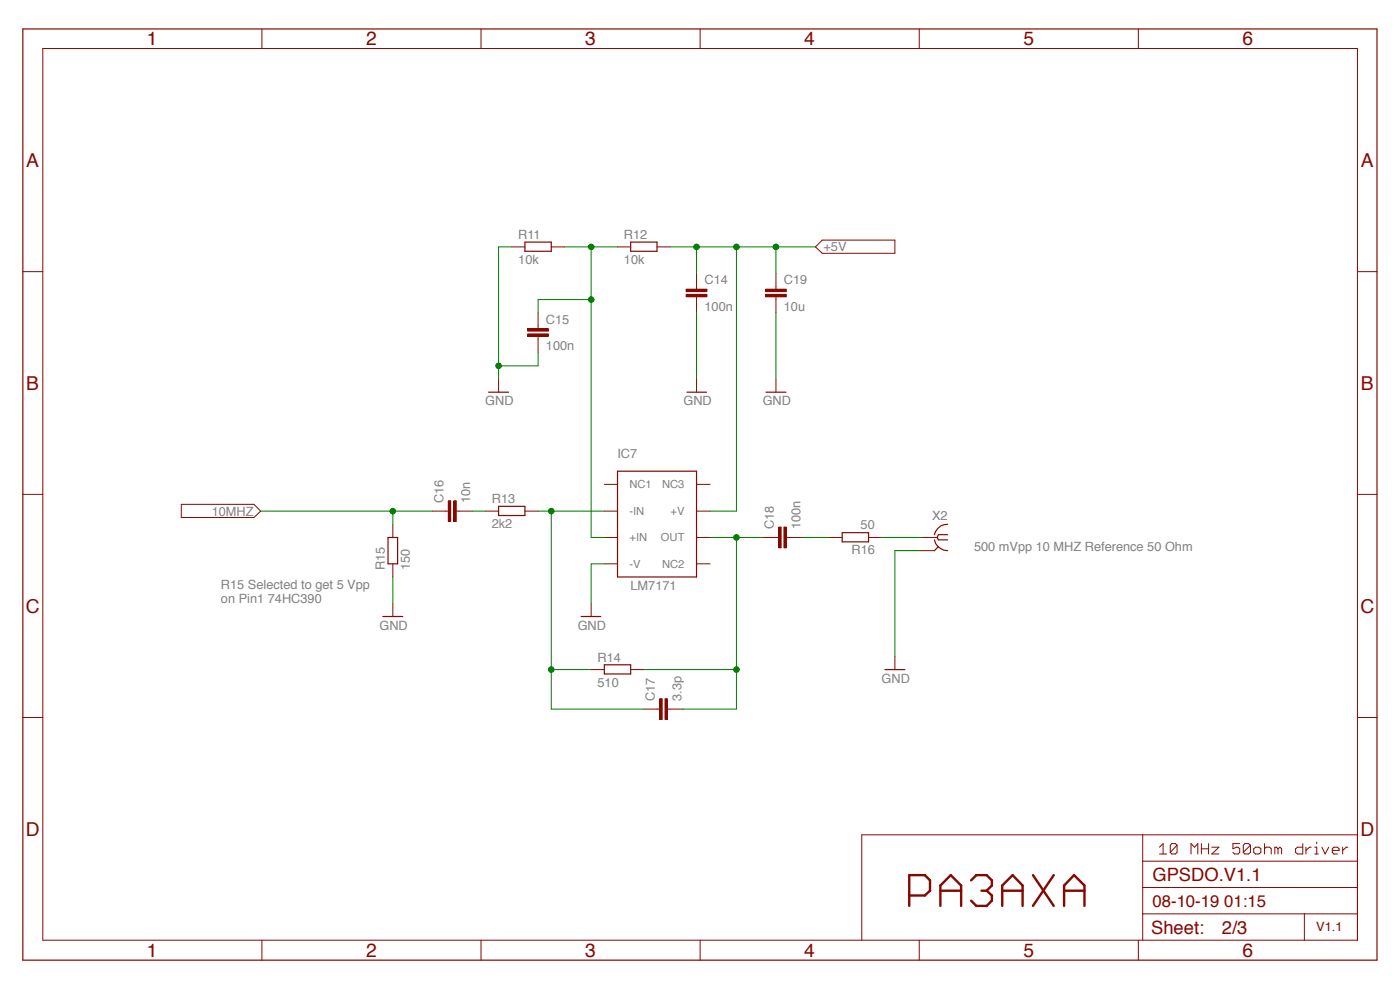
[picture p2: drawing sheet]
<svg xmlns="http://www.w3.org/2000/svg" width="297mm" height="210mm" viewBox="0 0 297 210" stroke-linecap="round" stroke-linejoin="round" font-family="sans-serif">
<g fill="none" stroke="#850900" stroke-width=".21">
<path d="M108.6 52.4h2.8M116.9 52.4h2.8M131 52.4h2.8M139.4 52.4h2.8M147.8 60.8v.5M147.8 63v.5M103 108.4h2.8M111.4 108.4h2.8M128.2 102.7h2.8M128.2 108.4h2.8M128.2 114h2.8M128.2 119.6h2.8"/>
<path d="M147.8 102.7h2.8M147.8 108.4h2.8M147.8 114h2.8M147.8 119.6h2.8M125.4 142h2.8M133.8 142h2.8M246 179.7l.7-.8v2.2M249.7 179.3v1.5l-.3 .3h-.8l-.3-.3M249.7 179.3l-.3-.4h-.8l-.3 .4v1.5M249.7 179.3l-1.4 1.5M254.9 178.9v2.2M256.4 178.9v2.2"/>
<path d="M257.1 179.7h1.5l-1.5 1.4h1.5M263 178.9h-1.4v1.1l.7-.3h.4l.3 .3v.8l-.3 .3h-.8l-.3-.3M265.3 179.3v1.5l-.4 .3h-.8l-.3-.3M265.3 179.3l-.4-.4h-.8l-.3 .4v1.5M265.3 179.3l-1.5 1.5M268.2 178.9v2.2M276.4 178.9v2.2h-1.1l-.5-.3v-.8l.5-.3h1.1M277.1 179.7v1.4M278.2 179.7h-.4l-.7 .7M278.9 179.7h.4v1.4M279.3 178.6v.3M280.4 179.7l.7 1.4 .8-1.4"/>
<path d="M284.8 179.7v1.4M285.9 179.7h-.3l-.8 .7M246 181.1h1.5M252.7 181.1v-2.2l.7 .8 .7-.8v2.2M254.9 180h1.5M266 180l.4-.3h.7l.4 .3v.8l-.4 .3h-.7l-.4-.3zM268.2 180l.4-.3h.7l.4 .3v1.1M271.1 180l-.3-.3h-.4v1.4M271.1 180v1.1M271.1 180l.4-.3 .4 .3v1.1M278.9 181.1h.8M282.6 180.4h1.5v-.4l-.4-.3h-.7l-.4 .3v.8l.4 .3h.7"/>
</g>
<path d="M192.9 190h3.3l1.1-1.1v-2.2l-1.1-1.1h-3.3v6.6M199.5 192.2v-4.4l2.2-2.2 2.2 2.2v4.4M199.5 188.9h4.4M206 186.7l1.1-1.1h2.2l1.1 1.1v1.1l-1.1 1.1M208.2 188.9h1.1M209.3 188.9l1.1 1.1v1.1l-1.1 1.1h-2.2l-1.1-1.1M212.6 188.9h4.3M212.6 192.2v-4.4l2.2-2.2 2.1 2.2v4.4M219.1 185.6l4.4 6.6M223.5 185.6l-4.4 6.6M225.7 188.9h4.4M225.7 192.2v-4.4l2.2-2.2 2.2 2.2v4.4" fill="none" stroke="#850900" stroke-width=".51"/>
<path d="M111.4 51.4h5.5v1.9h-5.5zM133.8 51.4h5.6v1.9h-5.6zM131 100h16.8v22.4h-16.8zM105.8 107.4h5.6v2h-5.6zM128.2 141h5.6v2h-5.6z" fill="none" stroke="#850900" stroke-width=".25"/>
<path d="M145.5 62.4h4.4v.5h-4.4z" fill="#850900"/>
<path d="M145.6 62.4h4.4v.6h-4.4z" fill="none" stroke="#850900" stroke-width=".21"/>
<path d="M145.5 61.3h4.4v.5h-4.4z" fill="#850900"/>
<path d="M147.8 58v2.8M114.2 69.1v.6M114.2 71.4v.5M145.6 61.3h4.4v.6h-4.4zM147.8 63.5v2.8" fill="none" stroke="#850900" stroke-width=".21"/>
<path d="M111.9 70.8h4.4v.5h-4.4z" fill="#850900"/>
<path d="M112 70.8h4.4v.5h-4.4z" fill="none" stroke="#850900" stroke-width=".21"/>
<path d="M111.9 69.7h4.4v.5h-4.4z" fill="#850900"/>
<path d="M112 69.7h4.4v.5h-4.4zM114.2 66.3v2.8M114.2 71.9v2.8M94.5 108.4h.6M96.8 108.4h.6" fill="none" stroke="#850900" stroke-width=".21"/>
<path d="M96.3 106.2h.5v4.4h-.5z" fill="#850900"/>
<path d="M96.3 106.2h.5v4.4h-.5z" fill="none" stroke="#850900" stroke-width=".21"/>
<path d="M95.1 106.2h.5v4.4h-.5z" fill="#850900"/>
<path d="M91.7 108.4h2.8M95.1 106.2h.5v4.4h-.5zM97.4 108.4h2.8M139.4 150.4h.6M141.7 150.4h.5" fill="none" stroke="#850900" stroke-width=".21"/>
<path d="M141.1 148.2h.5v4.4h-.5z" fill="#850900"/>
<path d="M141.1 148.2h.5v4.4h-.5z" fill="none" stroke="#850900" stroke-width=".21"/>
<path d="M140 148.2h.5v4.4h-.5z" fill="#850900"/>
<path d="M164.6 114h.6M166.9 114h.5M136.6 150.4h2.8M140 148.2h.5v4.4h-.5zM142.2 150.4h2.8" fill="none" stroke="#850900" stroke-width=".21"/>
<path d="M166.3 111.8h.5v4.4h-.5z" fill="#850900"/>
<path d="M166.3 111.8h.5v4.4h-.5z" fill="none" stroke="#850900" stroke-width=".21"/>
<path d="M165.2 111.8h.5v4.4h-.5z" fill="#850900"/>
<g fill="none" stroke="#850900" stroke-width=".21">
<path d="M9.1 10.3h278.9v189.1h-278.9zM55.6 6.1v4.2M102 6.1v4.2M148.5 6.1v4.2M195 6.1v4.2M241.5 6.1v4.2M4.8 57.6h4.3M288 57.6h4.1M164.6 60.8v.5M164.6 63v.5M105.8 80.4v2.8M147.8 80.4v2.8"/>
<path d="M4.8 104.9h4.3M83.3 111.2v2.8M83.3 119.6v2.8M161.8 114h2.8M165.2 111.8h.5v4.4h-.5zM167.4 114h2.8M175.9 114h2.8M184.3 114h2.7M195.4 114h3.4M195.4 116.8h2.8M288 104.9h4.1M83.3 128v2.8"/>
<path d="M125.4 128v2.8M189.8 139.2v2.8M4.8 152.2h4.3M288 152.2h4.1M242.4 177.1v22.3M288 177.1h-105.2v22.3M55.6 199.4v4.3M102 199.4v4.3M148.5 199.4v4.3M195 199.4v4.3M241.5 199.4v4.3M242.4 193.8h45.6"/>
<path d="M242.4 188.3h45.6M242.4 182.7h45.6M276.7 193.8v5.6"/>
</g>
<path d="M4.8 6.1h287.3v197.6h-287.3zM103.7 83.2h4.2M145.7 83.2h4.2M82.3 114h2v5.6h-2zM178.7 113h5.6v1.9h-5.6zM198.2 114.5a2.84 2.84 0 0 0 2.8 2.3M199.1 116l-.9 .8M201 111.2a2.73 2.73 0 0 0-2.8 2.2M201 113.4h-1.9l-.3 .6 .3 .5h1.9M81.2 130.8h4.2M123.3 130.8h4.1M187.7 142h4.3" fill="none" stroke="#850900" stroke-width=".25"/>
<path d="M162.4 62.4h4.4v.5h-4.4z" fill="#850900"/>
<path d="M162.4 62.4h4.4v.6h-4.4z" fill="none" stroke="#850900" stroke-width=".21"/>
<path d="M162.4 61.3h4.4v.5h-4.4z" fill="#850900"/>
<path d="M164.6 58v2.8M174.4 50.9h15.4v2.8h-15.4l-1.4-1.3zM162.4 61.3h4.4v.6h-4.4zM164.6 63.5v2.8M164.6 80.4v2.8M38.5 107h15.4l1.4 1.4-1.4 1.4h-15.4z" fill="none" stroke="#850900" stroke-width=".21"/>
<path d="M162.5 83.2h4.2" fill="none" stroke="#850900" stroke-width=".25"/>
<path d="M119.7 52.4h11.3M125.4 52.4v61.6h2.8M125.4 63.5h-11.2v2.8" fill="none" stroke="#007d00" stroke-width=".21"/>
<circle cx="125.4" cy="63.5" r=".59" fill="#007d00"/>
<circle cx="125.4" cy="63.5" r=".59" fill="none" stroke="#007d00" stroke-width=".21"/>
<circle cx="125.4" cy="52.4" r=".59" fill="#007d00"/>
<g fill="none" stroke="#007d00" stroke-width=".21">
<path d="M91.7 108.4h-8.4v2.8M100.2 108.4h2.8"/>
<circle cx="125.4" cy="52.4" r=".59"/>
</g>
<circle cx="83.3" cy="108.4" r=".59" fill="#007d00"/>
<g fill="none" stroke="#007d00" stroke-width=".21">
<path d="M55.3 108.4h28M150.6 114h11.2M156.2 114v36.4h-11.2M136.6 142h19.6"/>
<circle cx="83.3" cy="108.4" r=".59"/>
</g>
<circle cx="156.2" cy="142" r=".59" fill="#007d00"/>
<circle cx="156.2" cy="142" r=".59" fill="none" stroke="#007d00" stroke-width=".21"/>
<circle cx="156.2" cy="114" r=".59" fill="#007d00"/>
<g fill="none" stroke="#007d00" stroke-width=".21">
<path d="M142.2 52.4h30.8M147.8 52.4v5.6"/>
<circle cx="156.2" cy="114" r=".59"/>
</g>
<circle cx="147.7" cy="52.4" r=".59" fill="#007d00"/>
<g fill="none" stroke="#007d00" stroke-width=".21">
<path d="M156.2 52.4v56h-5.6"/>
<circle cx="147.8" cy="52.4" r=".59"/>
</g>
<circle cx="156.2" cy="52.4" r=".59" fill="#007d00"/>
<g fill="none" stroke="#007d00" stroke-width=".21">
<path d="M164.6 52.4v5.6"/>
<circle cx="156.2" cy="52.4" r=".59"/>
</g>
<circle cx="164.6" cy="52.4" r=".59" fill="#007d00"/>
<g fill="none" stroke="#007d00" stroke-width=".21">
<path d="M108.6 52.4h-2.8v28M114.2 74.7v2.9h-8.4M147.8 66.3v14.1M128.2 119.6h-2.8v8.4M83.3 122.4v5.6"/>
<circle cx="164.6" cy="52.4" r=".59"/>
</g>
<circle cx="105.7" cy="77.6" r=".59" fill="#007d00"/>
<g fill="none" stroke="#007d00" stroke-width=".21">
<path d="M164.6 66.3v14.1M114.2 108.4h14M116.9 108.4v42h19.7M170.2 114h5.7M187 114h8.4M195.4 116.8h-5.6v22.4M116.9 142h8.5"/>
<circle cx="105.8" cy="77.6" r=".59"/>
</g>
<circle cx="116.9" cy="142" r=".59" fill="#007d00"/>
<circle cx="116.9" cy="142" r=".59" fill="none" stroke="#007d00" stroke-width=".21"/>
<circle cx="116.9" cy="108.4" r=".59" fill="#007d00"/>
<circle cx="116.9" cy="108.4" r=".59" fill="none" stroke="#007d00" stroke-width=".21"/>
<g font-size="4.1" fill="#850900">
<text x="31.2" y="9.6">1</text>
<text x="77.7" y="9.6">2</text>
<text x="124.1" y="9.6">3</text>
<text x="170.6" y="9.6">4</text>
<text x="217.1" y="9.6">5</text>
<text x="263.6" y="9.6">6</text>
<text x="5.6" y="35.4">A</text>
<text x="288.7" y="35.4">A</text>
<text x="5.6" y="82.7">B</text>
<text x="288.7" y="82.7">B</text>
<text x="5.5" y="130">C</text>
<text x="288.6" y="130">C</text>
<text x="5.5" y="177.2">D</text>
<text x="288.6" y="177.2">D</text>
<text x="31.2" y="203">1</text>
<text x="77.7" y="203">2</text>
<text x="124.1" y="203">3</text>
<text x="170.6" y="203">4</text>
<text x="217.1" y="203">5</text>
<text x="263.6" y="203">6</text>
</g>
<g font-size="3.9" fill="#850900">
<text x="244.5" y="186.8">GPSDO.V1.1</text>
<text x="244.2" y="198.2">Sheet:</text>
<text x="259.2" y="198">2/3</text>
</g>
<text font-size="3.6" fill="#850900" x="244.5" y="192.4">08-10-19 01:15</text>
<g font-size="2.7" fill="#808080">
<text x="109.9" y="50.7">R11</text>
<text x="132.4" y="50.7">R12</text>
<text x="174.7" y="53.3">+5V</text>
<text x="109.9" y="56">10k</text>
<text x="132.4" y="56">10k</text>
<text x="149.5" y="65.9">100n</text>
<text x="149.5" y="60.3">C14</text>
<text x="166.3" y="65.9">10u</text>
<text x="166.3" y="60.3">C19</text>
<text x="115.8" y="68.7">C15</text>
<text x="115.8" y="74.3">100n</text>
<text x="102.9" y="86">GND</text>
<text x="145" y="86">GND</text>
<text x="161.8" y="86">GND</text>
<text x="131" y="97.2">IC7</text>
<text x="94.1" y="106.7" transform="rotate(-90 94.1 106.7)">C16</text>
<text x="99.7" y="106.7" transform="rotate(-90 99.7 106.7)">10n</text>
<text x="104.3" y="106.7">R13</text>
<text x="44.9" y="109.4">10MHZ</text>
<text x="104.3" y="112">2k2</text>
<text x="164.2" y="112.3" transform="rotate(-90 164.2 112.3)">C18</text>
<text x="169.8" y="112.3" transform="rotate(-90 169.8 112.3)">100n</text>
<text x="182.6" y="112.3">50</text>
<text x="197.7" y="110.3">X2</text>
<text x="180.6" y="117.6">R16</text>
<text x="206.6" y="116.8">500 mVpp 10 MHZ Reference 50 Ohm</text>
<text x="46.9" y="125">R15 Selected to get 5 Vpp</text>
<text x="81.7" y="121" transform="rotate(-90 81.7 121)">R15</text>
<text x="87" y="121" transform="rotate(-90 87 121)">150</text>
<text x="133.8" y="125.2">LM7171</text>
<text x="46.9" y="128">on Pin1 74HC390</text>
<text x="80.5" y="133.6">GND</text>
<text x="122.6" y="133.6">GND</text>
<text x="126.8" y="140.3">R14</text>
<text x="126.8" y="145.6">510</text>
<text x="139" y="148.7" transform="rotate(-90 139 148.7)">C17</text>
<text x="144.6" y="148.7" transform="rotate(-90 144.6 148.7)">3.3p</text>
<text x="187" y="144.8">GND</text>
</g>
<text font-size="2.7" fill="#850900" x="279.2" y="197.5">V1.1</text>
<g font-size="2.4" fill="#808080">
<text x="133.5" y="103.6">NC1</text>
<text x="140.5" y="103.6">NC3</text>
<text x="133.5" y="109.2">-IN</text>
<text x="142.2" y="109.2">+V</text>
<text x="133.5" y="114.8">+IN</text>
<text x="140.2" y="114.8">OUT</text>
<text x="133.5" y="120.4">-V</text>
<text x="140.5" y="120.4">NC2</text>
</g>
</svg>
